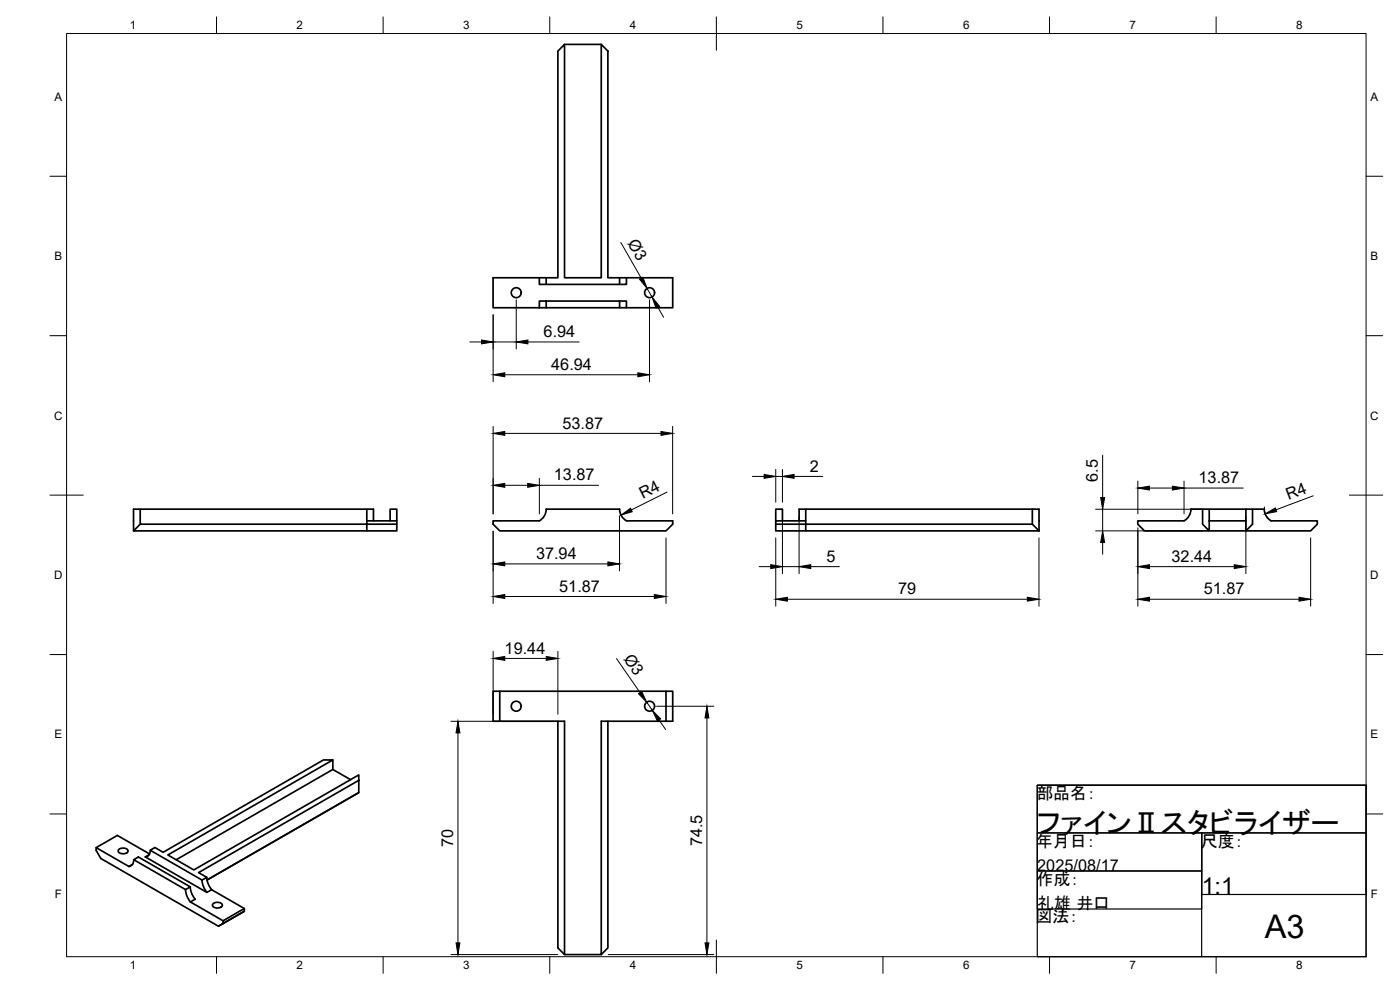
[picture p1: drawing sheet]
<svg xmlns="http://www.w3.org/2000/svg" width="420mm" height="297mm" viewBox="0 0 420 297" stroke-linecap="round" stroke-linejoin="round" font-family="sans-serif">
<!-- layer: Visible -->
<g fill="none" stroke="#000" stroke-width=".51">
<path d="M169.4 13.3v70h11v-70l2 2v68h3.5v2h-22v-2h3.5v-68zM169.4 13.3h11M161.9 92.3h2M161.9 83.3v2h2M163.9 83.3h-15.9v9h13.9M163.9 90.3h22v2h-22zM163.9 90.3h-2v2M185.9 83.3h16v9h-13.9M185.9 90.3h2.1v2h-2.1M188 83.3v2h-2.1M42.1 152.8v4.5h77v2h-9v-6.5M42.1 157.3l-2 2h70"/>
<path d="M110.1 156.3h9v1M112.1 156.3v-3.5h-72v6.5M117.1 156.3v-3.5h2v3.5M148 156.3h13.9l.9-.8 .7-1 .4-1.7h22l.2 1.2 .6 1 1.3 1.3h13.9v1l-2 2h-49.9l-2-2zM232.8 156.3v-3.5h2v3.5M241.8 152.8v6.5h70M241.8 159.3h-9v-2h77l2 2M241.8 156.3h-9v1M309.8 152.8h-70v3.5M309.8 152.8h2v6.5M309.8 152.8v4.5M360.9 152.8v4.5l2 2v-3"/>
<path d="M362.9 152.8v3.5M373.9 152.8v3.5h-11M373.9 156.3v3h19.4l2.1-2v-1h-13.9M375.9 152.8v4.5l-2 2h-30.4l-2-2v-1h13.9l.9-.8 .7-1 .4-1.7h22l.2 1.2 .5 1 1.4 1.3M150 207.4h49.9v9M167.4 216.4v68l2 2M182.4 216.4v68l-2 2M199.9 207.4h2v9h-21.5v70h-11v-70h-21.4v-9h2v9M99.9 228v2.9l-47 27.1M99.9 230.9l5.3 3M107.7 234.1v3.7l-45.6 26.2 45.6-26.2M28.9 254.3v.9l1.4 2.4 35.3 20.3 7.7-4.5v-.8l-9.8-5.7-1.4 .9-18.5-10.7 1.1-.6"/>
<path d="M35.6 254.9a1.95 1.95 0 0 1 2.8 .3 1.67 1.67 0 0 1-2.8 .5zM40.1 257.9l1.4-.8 15.6 9-1.4 .8zM40.1 257.9v.6a1.6 1.6 0 0 1-1.4 1.5M44.9 256.2l-9.7-5.5-6.3 3.6 9.8 5.7 1.1-.7M45.1 255.1l1.4-.8 2.5 1.4 48.1-27.7h2.8l-49.5 28.5 7.8 4.5 49.5-28.5v1.6l-48.1 27.7 2.5 1.4-1.5 .9zM45.1 255.1l-.1 .6a1.6 1.6 0 0 1-1.4 1.4M55.7 266.9l.5 2.2 .9 1.5M57.1 266.1l.5 2.1 1 1.6-1.5 .8M57.1 270.6l9.9 5.7 6.3-3.7M60.6 264l.5 2.2 1 1.6M62.1 263.2l.5 2.2 .9 1.5M63.9 271.2a1.95 1.95 0 0 1 2.8 .3 1.67 1.67 0 0 1-2.8 .5z"/>
<path d="M67 276.3v.8M73.3 273.4l-7.7 4.5"/>
<circle cx="154.9" cy="87.8" r="1.49"/>
<circle cx="195" cy="87.8" r="1.49"/>
<circle cx="154.9" cy="211.9" r="1.49"/>
<circle cx="195" cy="211.9" r="1.49"/>
</g>
<!-- layer: BORDER -->
<g fill="none" stroke="#000" stroke-width=".3">
<path d="M20 10.1h390v276.9h-390zM65 5.1v5M115 5.1v5M165 5.1v5M215 5.1v10M265 5.1v5M315 5.1v5M365 5.1v5M15 52.9h5M410 52.9h5M15 100.7h5M410 100.7h5"/>
<path d="M15 148.6h10M405 148.6h10M15 196.4h5M410 196.4h5M15 244.2h5M410 244.2h5M65 287v5M115 287v5M165 287v5M215 282.1v9.9M265 287v5M315 287v5"/>
<path d="M365 287v5"/>
</g>
<!-- layer: FD_Dimensions -->
<g fill="none" stroke="#000" stroke-width=".3">
<path d="M186.3 72.7l6.1 10.8M148 94.4v20.1M154.9 89.9v14.8M194.2 86.5l1.5 2.6M194.9 89.9v24.6M197.4 92.2l1.8 3M141 102.6h3.5M148 102.6h6.9M151.5 112.4h39.9M158.4 102.6h15.4M148 127.9v26.3M151.5 130h46.9"/>
<path d="M201.9 127.9v26.3M330.9 136.6v12.7M148 159.4v21.7M151.5 145.6h6.9M161.9 143.5v10.7M161.9 145.6h17.7M185.9 154.9v16.4M200.2 147.7l-10.7 5.3M225.8 142.9h3.5M232.8 140.9v9.8M232.8 142.9h2M234.8 140.9v9.8"/>
<path d="M234.8 154.9v17.2M238.3 142.9h8.6M239.8 154.9v17.2M328.8 159.3h32M328.8 152.8h32M330.9 152.8v6.5M341.5 144.3v9.9M341.5 158.4v23.5M345 146.4h6.9M355.3 144.3v9.9M355.3 146.4h17.8M373.9 154.9v17.2"/>
<path d="M379.5 152.1a4 4 0 0 0 1.9 4.1M394.1 148.8l-11.2 4.2M151.5 179h44.9M151.5 169.2h30.9M199.9 161.4v19.7M227.8 170h3.5M232.8 161.4v20.5M234.8 170h5M236.3 179.8h72M243.3 170h8.6M311.8 161.4v20.5M330.9 162.8v3.5"/>
<path d="M345 179.8h44.8M345 170h25.4M393.3 161.4v20.5M148 195.4v18.9M151.5 197.6h12.4M167.4 195.4v18.9M185 197.6l7.1 10.2M135.3 216.4h32M137.4 219.9v63M194.1 210.7l1.7 2.5M197 211.9h17.2M197.8 216l2 2.9"/>
<path d="M212.2 215.4v67.5M135.3 286.4h32M182.5 286.4h31.7"/>
</g>
<g fill="#000" stroke="#000" stroke-width=".3">
<path d="M191.9 83.8l1.1-.6 1.2 3.3zM195.7 89.1l2.2 2.8-1 .6zM144.5 102l3.5 .6-3.5 .6zM148 112.4l3.5-.5v1.1zM154.9 102.6l3.5-.6v1.2zM191.4 111.9l3.5 .5-3.5 .6zM148 130l3.5-.5v1.1zM198.4 129.5l3.5 .5-3.5 .6zM148 145.6l3.5-.6v1.2zM158.4 145l3.5 .6-3.5 .6zM186.4 154.6l2.8-2.1 .5 1zM229.3 142.4l3.5 .5-3.5 .6z"/>
<path d="M234.8 142.9l3.5-.5v1.1zM330.3 149.3h1.2l-.6 3.5zM341.5 146.4l3.5-.5v1.1zM351.9 145.9l3.4 .5-3.4 .6zM379.7 154.2l3-1.8 .4 1.1zM148 179l3.5-.6v1.2zM148 169.2l3.5-.6v1.2zM182.4 168.6l3.5 .6-3.5 .6zM196.4 178.4l3.5 .6-3.5 .6zM231.3 169.4l3.5 .6-3.5 .6zM232.8 179.8l3.5-.6v1.2zM239.8 170l3.5-.6v1.2z"/>
<path d="M308.3 179.2l3.5 .6-3.5 .6zM330.9 159.3l.6 3.5h-1.2zM341.5 179.8l3.5-.6v1.2zM341.5 170l3.5-.6v1.2zM370.4 169.4l3.5 .6-3.5 .6zM389.8 179.2l3.5 .6-3.5 .6zM148 197.6l3.5-.6v1.1zM163.9 197l3.5 .6-3.5 .5zM137.4 216.4l.6 3.5h-1.1zM191.6 208.1l1-.6 1.5 3.2zM195.8 213.2l2.5 2.5-1 .7zM212.2 211.9l.5 3.5h-1.1z"/>
<path d="M136.9 282.9h1.1l-.6 3.5zM211.6 282.9h1.1l-.5 3.5z"/>
</g>
<!-- layer: TITLEBLOCK -->
<path d="M311.3 235.6h98.7v14.3h-98.7zM311.3 235.6h98.7h-98.7M311.3 235.6h98.7v51.4h-98.7zM360.6 249.9h49.4v18.5h-49.4zM360.6 249.9v11.4h-49.3v-11.4h49.3v37.1M311.3 261.3h49.3v11.4h-49.3z" fill="none" stroke="#000" stroke-width=".36"/>
<text font-size="9.8" x="379.6" y="281.3">A3</text>
<text font-size="8.7" x="311.3" y="249.9">ファインⅡスタビライザー</text>
<text font-size="7" x="360.6" y="268.4">1:1</text>
<g font-size="5.1">
<text x="311" y="239.7">部品名：</text>
<text x="310.9" y="254">年月日：</text>
<text x="360.4" y="254">尺度：</text>
<text x="311" y="265.5">作成：</text>
<text x="311.3" y="272.7">礼雄 井口</text>
<text x="310.8" y="276.8">図法：</text>
</g>
<g font-size="4.9">
<text x="188.2" y="73" transform="rotate(60 188.2 73)">Ø3</text>
<text x="163.2" y="101.1">6.94</text>
<text x="165.4" y="111">46.94</text>
<text x="168.8" y="128.6">53.87</text>
<text x="243.1" y="141.5">2</text>
<text x="166.2" y="144.2">13.87</text>
<text x="192.9" y="149.7" transform="rotate(-27 192.9 149.7)">R4</text>
<text x="329.5" y="144.6" transform="rotate(-90 329.5 144.6)">6.5</text>
<text x="359.7" y="145">13.87</text>
<text x="386.7" y="150.1" transform="rotate(-21 386.7 150.1)">R4</text>
<text x="160.9" y="167.7">37.94</text>
<text x="248" y="168.6">5</text>
<text x="351.6" y="168.6">32.44</text>
<text x="167.8" y="177.5">51.87</text>
<text x="269.6" y="178.3">79</text>
<text x="361.3" y="178.3">51.87</text>
<text x="151.4" y="196.1">19.44</text>
<text x="187" y="197.7" transform="rotate(55 187 197.7)">Ø3</text>
<text x="136" y="254.1" transform="rotate(-90 136 254.1)">70</text>
<text x="210.7" y="253.9" transform="rotate(-90 210.7 253.9)">74.5</text>
<text x="311.3" y="261.3">2025/08/17</text>
</g>
<g font-size="3.5">
<text x="39" y="8.8">1</text>
<text x="89" y="8.8">2</text>
<text x="139" y="8.8">3</text>
<text x="189" y="8.8">4</text>
<text x="239" y="8.8">5</text>
<text x="289" y="8.8">6</text>
<text x="339" y="8.8">7</text>
<text x="389" y="8.8">8</text>
<text x="16.3" y="30.2">A</text>
<text x="411.3" y="30.2">A</text>
<text x="16.3" y="78">B</text>
<text x="411.3" y="78">B</text>
<text x="16.2" y="125.9">C</text>
<text x="411.2" y="125.9">C</text>
<text x="16.2" y="173.7">D</text>
<text x="411.2" y="173.7">D</text>
<text x="16.3" y="221.6">E</text>
<text x="411.3" y="221.6">E</text>
<text x="16.4" y="269.4">F</text>
<text x="411.4" y="269.4">F</text>
<text x="39" y="290.8">1</text>
<text x="89" y="290.8">2</text>
<text x="139" y="290.8">3</text>
<text x="189" y="290.8">4</text>
<text x="239" y="290.8">5</text>
<text x="289" y="290.8">6</text>
<text x="339" y="290.8">7</text>
<text x="389" y="290.8">8</text>
</g>
</svg>
